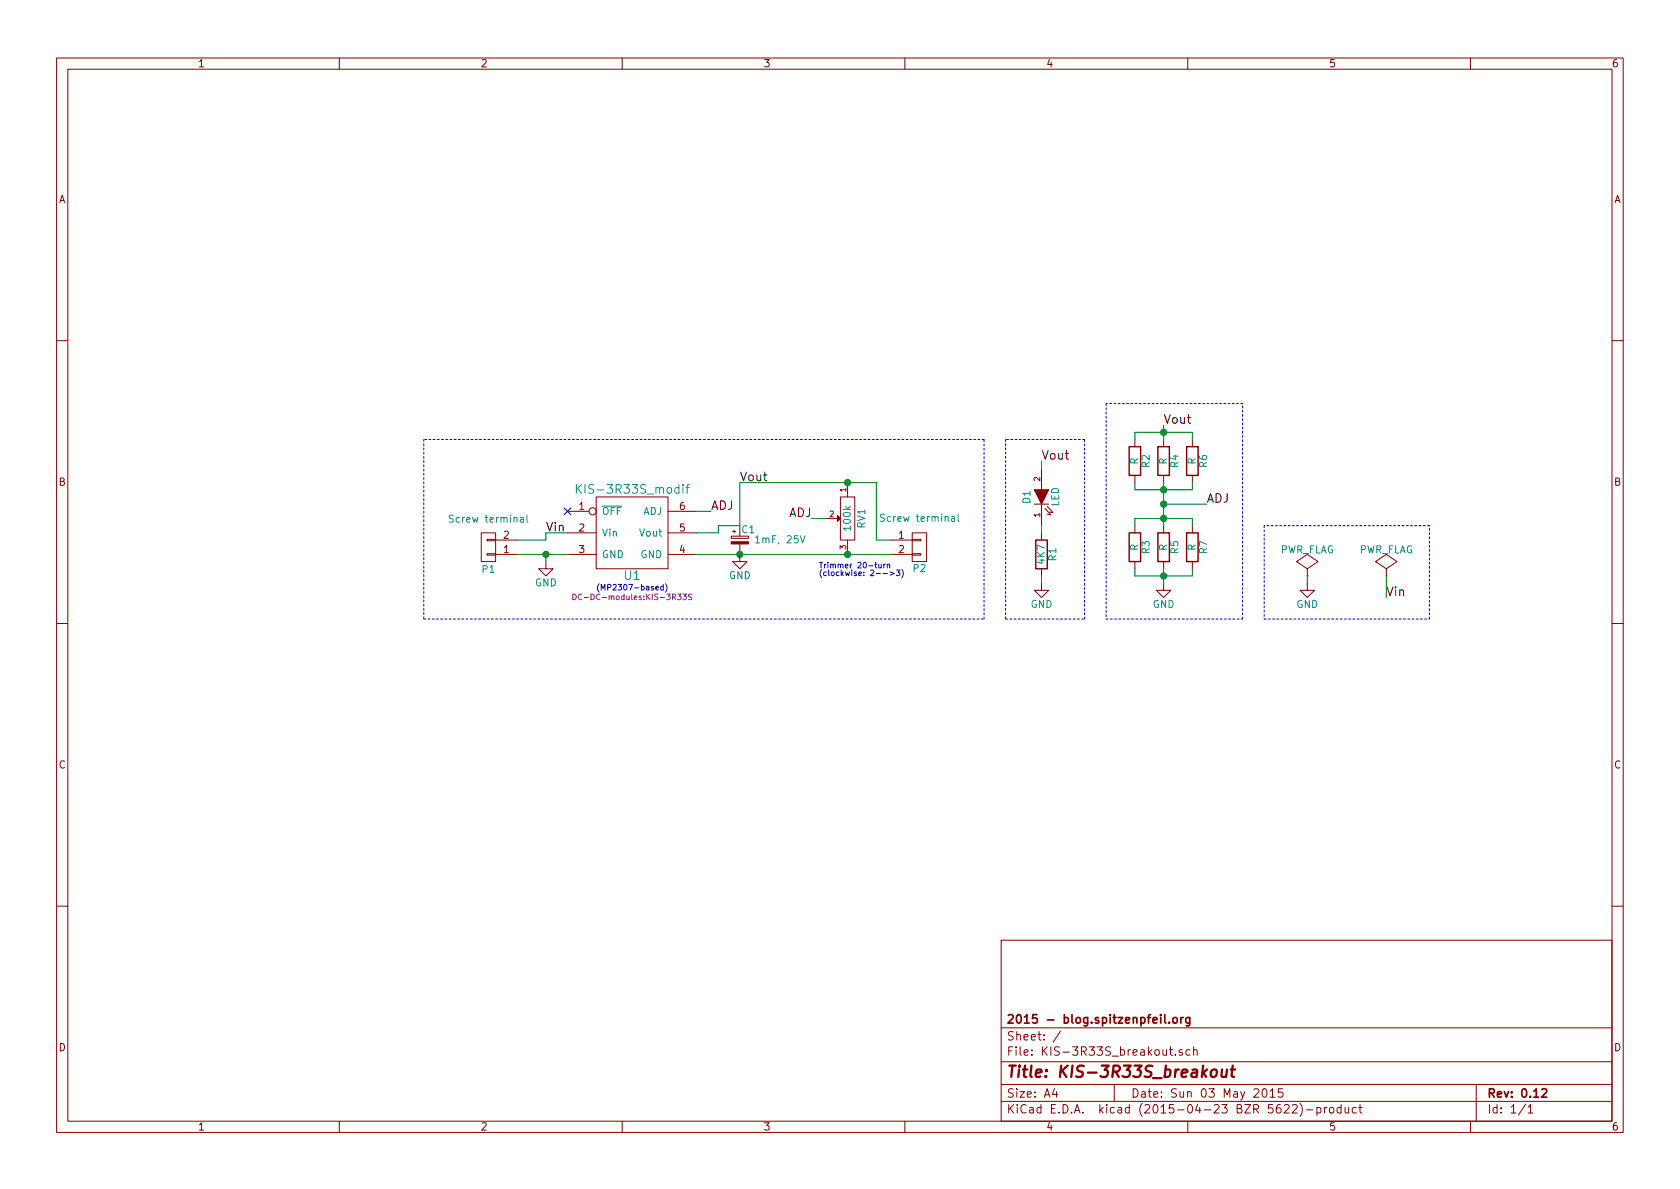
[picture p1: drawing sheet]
EESchema Schematic File Version 2
LIBS:my_parts
LIBS:device
LIBS:power
LIBS:conn
LIBS:KIS-3R33S_breakout-cache
EELAYER 25 0
EELAYER END
$Descr A4 11693 8268
encoding utf-8
Sheet 1 1
Title "KIS-3R33S_breakout"
Date "Sun 03 May 2015"
Rev "0.12"
Comp "2015 - blog.spitzenpfeil.org"
Comment1 ""
Comment2 ""
Comment3 ""
Comment4 ""
$EndDescr
$Comp
L KIS-3R33S U1
U 1 1
P 4400 3700
F 0 "U1" H 4400 3400 60  0000 C CNN
F 1 "KIS-3R33S_modif" H 4400 4000 60  0000 C CNN
F 2 "DC-DC-modules:KIS-3R33S" H 4400 3300 39  0000 C CNN
F 3 "" H 4150 3650 60  0000 C CNN
	1    4400 3700
	1    0    0    -1  
$EndComp
$Comp
L CP_Small C1
U 1 1
P 5150 3750
F 0 "C1" H 5160 3820 50  0000 L CNN
F 1 "1mF, 25V" H 5250 3750 50  0000 L CNN
F 2 "Capacitors:c_elec_SMD_12.5x13.5" H 5150 3750 60  0001 C CNN
F 3 "" H 5150 3750 60  0000 C CNN
	1    5150 3750
	1    0    0    -1  
$EndComp
$Comp
L POT RV1
U 1 1
P 5900 3600
F 0 "RV1" H 5900 3500 50  0000 C CNN
F 1 "100k" H 5900 3600 50  0000 C CNN
F 2 "Potentiometers:trimmer-pot_side-adjust_TSR-3006P_TH" H 5900 3600 60  0001 C CNN
F 3 "" H 5900 3600 60  0000 C CNN
	1    5900 3600
	0    -1   1    0   
$EndComp
Connection ~ 5150 3850
$Comp
L GND #PWR01
U 1 1
P 5150 3850
F 0 "#PWR01" H 5150 3600 50  0001 C CNN
F 1 "GND" H 5150 3700 50  0000 C CNN
F 2 "" H 5150 3850 60  0000 C CNN
F 3 "" H 5150 3850 60  0000 C CNN
	1    5150 3850
	1    0    0    -1  
$EndComp
$Comp
L GND #PWR02
U 1 1
P 3800 3900
F 0 "#PWR02" H 3800 3650 50  0001 C CNN
F 1 "GND" H 3800 3750 50  0000 C CNN
F 2 "" H 3800 3900 60  0000 C CNN
F 3 "" H 3800 3900 60  0000 C CNN
	1    3800 3900
	1    0    0    -1  
$EndComp
Wire Wire Line
	3600 3850 3950 3850
Wire Wire Line
	3800 3850 3800 3900
$Comp
L CONN_01X02 P1
U 1 1
P 3400 3800
F 0 "P1" H 3400 3950 50  0000 C CNN
F 1 "Screw terminal" H 3400 3600 50  0000 C CNN
F 2 "my_parts:MADW__SCREW_TERMINAL_2pin" H 3400 3800 60  0001 C CNN
F 3 "" H 3400 3800 60  0000 C CNN
	1    3400 3800
	-1   0    0    1   
$EndComp
Connection ~ 3800 3850
Wire Wire Line
	5150 3650 5150 3350
$Comp
L CONN_01X02 P2
U 1 1
P 6400 3800
F 0 "P2" H 6400 3650 50  0000 C CNN
F 1 "Screw terminal" H 6400 4000 50  0000 C CNN
F 2 "my_parts:MADW__SCREW_TERMINAL_2pin" H 6400 3800 60  0001 C CNN
F 3 "" H 6400 3800 60  0000 C CNN
	1    6400 3800
	1    0    0    -1  
$EndComp
Text Notes 5700 4000 0    39   ~ 0
Trimmer 20-turn\n(clockwise: 2-->3)
Text Label 5650 3600 2    60   ~ 0
ADJ
Text Label 4950 3550 0    60   ~ 0
ADJ
Connection ~ 5900 3850
Connection ~ 5900 3350
Wire Wire Line
	4850 3850 6200 3850
Wire Wire Line
	4850 3700 5000 3700
Wire Wire Line
	5000 3700 5000 3650
Wire Wire Line
	5000 3650 5150 3650
Wire Wire Line
	3600 3750 3800 3750
Wire Wire Line
	3800 3750 3800 3700
Wire Wire Line
	3800 3700 3950 3700
Wire Wire Line
	4850 3550 4950 3550
Wire Wire Line
	5650 3600 5750 3600
Wire Wire Line
	6100 3350 6100 3750
Wire Wire Line
	6100 3750 6200 3750
Wire Wire Line
	5150 3350 6100 3350
NoConn ~ 3950 3550
$Comp
L PWR_FLAG #FLG03
U 1 1
P 9100 4000
F 0 "#FLG03" H 9100 4095 50  0001 C CNN
F 1 "PWR_FLAG" H 9100 4180 50  0000 C CNN
F 2 "" H 9100 4000 60  0000 C CNN
F 3 "" H 9100 4000 60  0000 C CNN
	1    9100 4000
	1    0    0    -1  
$EndComp
$Comp
L GND #PWR04
U 1 1
P 9100 4050
F 0 "#PWR04" H 9100 3800 50  0001 C CNN
F 1 "GND" H 9100 3900 50  0000 C CNN
F 2 "" H 9100 4050 60  0000 C CNN
F 3 "" H 9100 4050 60  0000 C CNN
	1    9100 4050
	1    0    0    -1  
$EndComp
Wire Wire Line
	9100 4000 9100 4050
$Comp
L PWR_FLAG #FLG05
U 1 1
P 9650 4000
F 0 "#FLG05" H 9650 4095 50  0001 C CNN
F 1 "PWR_FLAG" H 9650 4180 50  0000 C CNN
F 2 "" H 9650 4000 60  0000 C CNN
F 3 "" H 9650 4000 60  0000 C CNN
	1    9650 4000
	1    0    0    -1  
$EndComp
Text Label 9650 4150 0    60   ~ 0
Vin
Wire Wire Line
	9650 4000 9650 4150
Text Label 3800 3700 0    60   ~ 0
Vin
Wire Notes Line
	8800 3650 8800 4300
Wire Notes Line
	8800 4300 9950 4300
Wire Notes Line
	9950 4300 9950 3650
Wire Notes Line
	9950 3650 8800 3650
Wire Notes Line
	2950 3050 2950 4300
Wire Notes Line
	2950 4300 6850 4300
Wire Notes Line
	6850 4300 6850 3050
Wire Notes Line
	6850 3050 2950 3050
$Comp
L LED D1
U 1 1
P 7250 3450
F 0 "D1" H 7250 3550 50  0000 C CNN
F 1 "LED" H 7250 3350 50  0000 C CNN
F 2 "LEDs:LED-0805" H 7250 3450 60  0001 C CNN
F 3 "" H 7250 3450 60  0000 C CNN
	1    7250 3450
	0    -1   -1   0   
$EndComp
$Comp
L R R1
U 1 1
P 7250 3850
F 0 "R1" V 7330 3850 50  0000 C CNN
F 1 "4K7" V 7250 3850 50  0000 C CNN
F 2 "Resistors_SMD:R_0603_HandSoldering" V 7180 3850 30  0001 C CNN
F 3 "" H 7250 3850 30  0000 C CNN
	1    7250 3850
	1    0    0    -1  
$EndComp
Text Label 5150 3350 0    60   ~ 0
Vout
$Comp
L GND #PWR06
U 1 1
P 7250 4050
F 0 "#PWR06" H 7250 3800 50  0001 C CNN
F 1 "GND" H 7250 3900 50  0000 C CNN
F 2 "" H 7250 4050 60  0000 C CNN
F 3 "" H 7250 4050 60  0000 C CNN
	1    7250 4050
	1    0    0    -1  
$EndComp
Text Label 7250 3200 0    60   ~ 0
Vout
Wire Wire Line
	7250 3200 7250 3250
Wire Wire Line
	7250 3650 7250 3700
Wire Wire Line
	7250 4000 7250 4050
Wire Notes Line
	7000 3050 7000 4300
Wire Notes Line
	7000 4300 7550 4300
Wire Notes Line
	7550 4300 7550 3050
Wire Notes Line
	7550 3050 7000 3050
$Comp
L R R2
U 1 1
P 7900 3200
F 0 "R2" V 7980 3200 50  0000 C CNN
F 1 "R" V 7900 3200 50  0000 C CNN
F 2 "Resistors_SMD:R_0603_HandSoldering" V 7830 3200 30  0001 C CNN
F 3 "" H 7900 3200 30  0000 C CNN
	1    7900 3200
	1    0    0    -1  
$EndComp
$Comp
L R R4
U 1 1
P 8100 3200
F 0 "R4" V 8180 3200 50  0000 C CNN
F 1 "R" V 8100 3200 50  0000 C CNN
F 2 "Resistors_SMD:R_0603_HandSoldering" V 8030 3200 30  0001 C CNN
F 3 "" H 8100 3200 30  0000 C CNN
	1    8100 3200
	1    0    0    -1  
$EndComp
$Comp
L R R6
U 1 1
P 8300 3200
F 0 "R6" V 8380 3200 50  0000 C CNN
F 1 "R" V 8300 3200 50  0000 C CNN
F 2 "Resistors_SMD:R_0603_HandSoldering" V 8230 3200 30  0001 C CNN
F 3 "" H 8300 3200 30  0000 C CNN
	1    8300 3200
	1    0    0    -1  
$EndComp
$Comp
L R R3
U 1 1
P 7900 3800
F 0 "R3" V 7980 3800 50  0000 C CNN
F 1 "R" V 7900 3800 50  0000 C CNN
F 2 "Resistors_SMD:R_0603_HandSoldering" V 7830 3800 30  0001 C CNN
F 3 "" H 7900 3800 30  0000 C CNN
	1    7900 3800
	1    0    0    -1  
$EndComp
$Comp
L R R5
U 1 1
P 8100 3800
F 0 "R5" V 8180 3800 50  0000 C CNN
F 1 "R" V 8100 3800 50  0000 C CNN
F 2 "Resistors_SMD:R_0603_HandSoldering" V 8030 3800 30  0001 C CNN
F 3 "" H 8100 3800 30  0000 C CNN
	1    8100 3800
	1    0    0    -1  
$EndComp
$Comp
L R R7
U 1 1
P 8300 3800
F 0 "R7" V 8380 3800 50  0000 C CNN
F 1 "R" V 8300 3800 50  0000 C CNN
F 2 "Resistors_SMD:R_0603_HandSoldering" V 8230 3800 30  0001 C CNN
F 3 "" H 8300 3800 30  0000 C CNN
	1    8300 3800
	1    0    0    -1  
$EndComp
$Comp
L GND #PWR07
U 1 1
P 8100 4050
F 0 "#PWR07" H 8100 3800 50  0001 C CNN
F 1 "GND" H 8100 3900 50  0000 C CNN
F 2 "" H 8100 4050 60  0000 C CNN
F 3 "" H 8100 4050 60  0000 C CNN
	1    8100 4050
	1    0    0    -1  
$EndComp
Text Label 8100 2950 0    60   ~ 0
Vout
Wire Wire Line
	7900 3950 7900 4000
Wire Wire Line
	8300 4000 8300 3950
Wire Wire Line
	8100 3950 8100 4050
Wire Wire Line
	7900 4000 8300 4000
Connection ~ 8100 4000
Wire Wire Line
	7900 3050 7900 3000
Wire Wire Line
	7900 3000 8300 3000
Wire Wire Line
	8300 3000 8300 3050
Wire Wire Line
	8100 2950 8100 3050
Connection ~ 8100 3000
Wire Wire Line
	7900 3350 7900 3400
Wire Wire Line
	7900 3400 8300 3400
Wire Wire Line
	8300 3400 8300 3350
Wire Wire Line
	8100 3350 8100 3650
Connection ~ 8100 3400
Wire Wire Line
	7900 3650 7900 3600
Wire Wire Line
	7900 3600 8300 3600
Wire Wire Line
	8300 3600 8300 3650
Connection ~ 8100 3600
Text Label 8400 3500 0    60   ~ 0
ADJ
Wire Wire Line
	8100 3500 8400 3500
Connection ~ 8100 3500
Wire Notes Line
	7700 2800 7700 4300
Wire Notes Line
	7700 4300 8650 4300
Wire Notes Line
	8650 4300 8650 2800
Wire Notes Line
	8650 2800 7700 2800
$EndSCHEMATC
